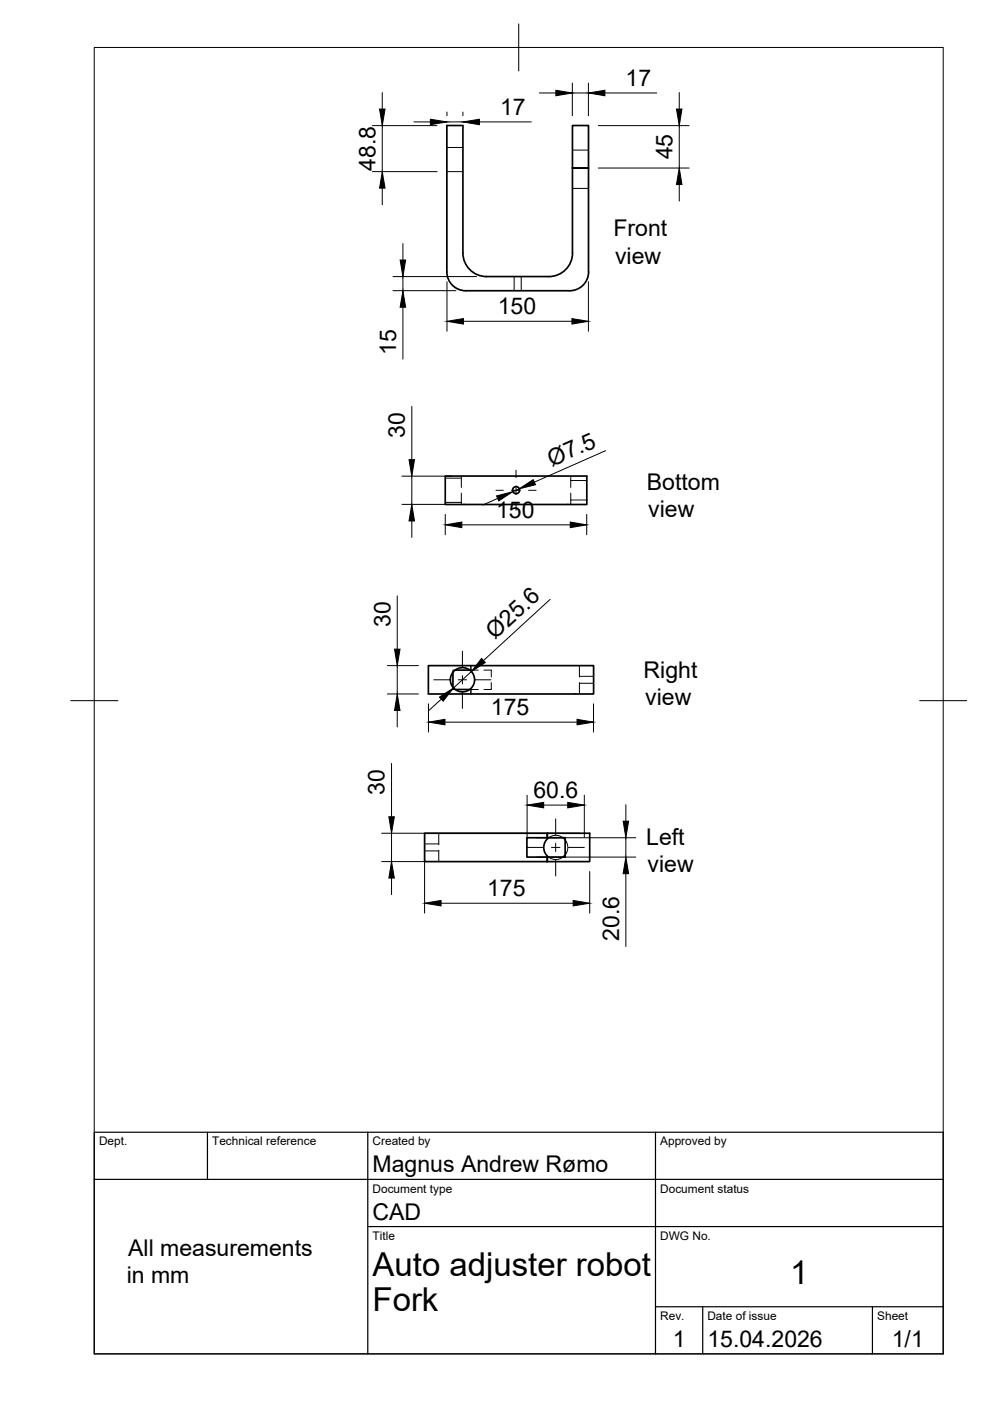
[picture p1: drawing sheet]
<svg xmlns="http://www.w3.org/2000/svg" width="210mm" height="297mm" viewBox="0 0 210 297" stroke-linecap="round" stroke-linejoin="round" font-family="sans-serif">
<!-- layer: Visible -->
<g fill="none" stroke="#000" stroke-width=".36">
<path d="M121.4 26.6h3.4v9h-3.4zM94.7 57.6v-31h3.4v27a5 5 0 0 0 5 5h13.3a5 5 0 0 0 5-5v-18h3.4v22M94.7 57.6a4 4 0 0 0 4.1 4h22a4 4 0 0 0 4-4M94.4 100.9h30v6.1h-30zM90.8 141.1h35.1v6h-35.1zM96 142.5v3.2M96.5 146.2h3M96.5 142.1h3M90 176.7h26v.9h-4.3v4.1h4.3v1h-26zM116 176.7h9v6h-9v-1h3.8v-4.1h-3.8zM116.3 177.6a2.57 2.57 0 0 0 0 4.1M119.4 177.6l.5 .5"/>
<path d="M119.8 181.3l-.4 .4"/>
<circle cx="109.4" cy="103.9" r=".75"/>
<circle cx="98.1" cy="144.1" r="2.57"/>
</g>
<!-- layer: Hidden -->
<g fill="none" stroke="#000" stroke-width=".21">
<path d="M94.7 31.3h3.4M94.7 36.4h3.4M121.4 39.9h3.4M121.4 31.8h3.4M109 58.6v3M110.5 58.6v3M94.4 101.4h3.4M94.4 106.5h3.4M97.8 100.9v2.4M97.8 104.5v2.5M121 100.9v2.4M121 104.5v2.5"/>
<path d="M121 106h3.4M121 101.9h3.4M96 145.7v.5h.5M96.5 142.1h-.5v.4M99.5 142.1h.3v-1v1h1.6M99.5 146.2h.3v.9v-.9h1.6M102.6 142.1h1.6v1.4M104.2 144.7v1.5h-1.6M122.9 141.1v2.4M122.9 144.7v2.4M122.9 143.4h3M122.9 144.9h3"/>
<path d="M90 178.9h3M93 176.7v2.4M116.3 177.6a2.5 2.5 0 0 1 3.1 0M119.8 178.1a2.55 2.55 0 0 1 0 3.2M90 180.4h3M93 180.3v2.4M116.3 181.7a2.5 2.5 0 0 0 3.1 0"/>
</g>
<!-- layer: BORDER -->
<path d="M20 10.1h180v276.9h-180zM110 5.1v10M15 148.6h10M195 148.6h10" fill="none" stroke="#000" stroke-width=".21"/>
<!-- layer: TITLEBLOCK -->
<path d="M20 240.1h180v46.9h-180zM20 250h180M44 240.1v9.9M78 240.1v46.9M139 240.1v46.9M78 260.1h122M139 277.1h61M149 277.1v9.9M185 277.1v9.9" fill="none" stroke="#000" stroke-width=".25"/>
<!-- layer: FD_Dimensions -->
<g fill="none" stroke="#000" stroke-width=".21">
<path d="M81 19.6v3.5M114.4 19.7h3.5M121.3 17.6v6.9M121.3 19.7h3.5M124.8 17.6v6.9M128.2 19.7h11M144 19.6v3.5M79 36.4h13.7M79 26.6h13.7M81 26.6v9.8M81 39.9v3.5M87.8 25.9h3.4"/>
<path d="M94.8 23.8v.7M94.8 25.9h3.3M98.1 23.8v.7M101.7 25.9h10.9M126.9 26.6h19.2M126.9 35.6h19.2M144 26.6v9M144 39.1v3.5M83.3 58.6h17.7M85.4 51.6v3.5M85.4 58.6v3M94.8 59.7v10.5"/>
<path d="M124.8 59.7v10.5M83.3 61.6h13.4M85.4 65.1v11M98.3 68.1h23M87.3 86.2v11.3M128.4 95.6l-15.1 6.6M85.2 106.9h10.5M85.2 101h10.5M87.3 101v5.9M87.3 110.5v3.4M94.4 109.1v4.3M97.9 111.3h23"/>
<path d="M105.5 105.7l-3.2 1.4M110.1 103.6l-1.4 .7M124.4 109.1v4.3M84.2 126.3v11.3M116.6 127.1l-14.1 12.9M82.1 147.1h6.6M82.1 141.1h6.6M84.2 141.1v6M84.2 150.6v3.5M90.8 149.2v6M93.6 148.2l-2.6 2.4M94.3 153.1h28"/>
<path d="M99.9 142.4l-3.7 3.5M125.8 149.2v6M80.9 176.7h42M83 161.9v11.3M83 176.7v6M111.8 168.6v9M113.8 177.6h21M115.3 170.7h5.1M123.9 168.6v9M132.7 170.6v3.5M132.7 177.6v4.1M80.9 182.7h42"/>
<path d="M83 186.2v3.5M90 182.5v11.1M93.5 191.5h28M113.8 181.7h21M125 184.8v8.8M132.7 185.2v15.5"/>
</g>
<g fill="#000" stroke="#000" stroke-width=".21">
<path d="M117.9 19.1l3.4 .6-3.4 .6zM124.8 19.7l3.4-.6v1.2zM81 36.4l.6 3.5h-1.1zM80.5 23.1h1.1l-.6 3.5zM91.2 25.3l3.6 .6-3.6 .5zM98.1 25.9l3.6-.6v1.1zM143.4 23.1h1.2l-.6 3.5zM144 35.6l.6 3.5h-1.2zM84.8 55.1h1.2l-.6 3.5zM85.4 61.6l.6 3.5h-1.2zM94.8 68.1l3.5-.6v1.2zM121.3 67.5l3.5 .6-3.5 .6z"/>
<path d="M86.7 97.5h1.2l-.6 3.5zM87.3 106.9l.6 3.6h-1.2zM94.4 111.3l3.5-.6v1.2zM105.3 105.1l3.4-.8-3 1.9zM110.1 103.6l3-1.9 .4 1.1zM120.9 110.7l3.5 .6-3.5 .6zM83.7 137.6h1.1l-.6 3.5zM102.1 139.6l.8 .9-3 1.9zM84.2 147.1l.6 3.5h-1.1zM93.2 147.8l3-1.9-2.2 2.8zM90.8 153.1l3.5-.6v1.2zM122.3 152.5l3.5 .6-3.5 .6z"/>
<path d="M82.4 173.2h1.2l-.6 3.5zM111.8 170.7l3.5-.6v1.2zM120.4 170.1l3.5 .6-3.5 .6zM132.1 174.1h1.2l-.6 3.5zM83 182.7l.6 3.5h-1.2zM90 191.5l3.5-.6v1.2zM121.5 190.9l3.5 .6-3.5 .6zM132.7 181.7l.6 3.5h-1.2z"/>
</g>
<!-- layer: Smart Centers -->
<g fill="none" stroke="#000" stroke-width=".21">
<path d="M109.4 99.7v1.6M105.2 104h1.5M108.5 104h1.8M109.4 103v1.8M109.4 106.6v1.6M112.1 104h1.6M98 138.1v3.3M92 144.1h3.4M97.2 144.1h1.7M98 143.2v1.8M98 146.8v3.4M100.7 144.1h3.4"/>
<path d="M111.8 179.7h3.3M116.9 179.7h1.8M117.8 173.6v3.4M117.8 178.8v1.8M120.5 179.7h3.4M117.8 182.4v3.3"/>
</g>
<g font-size="7">
<text x="79" y="270.6">Auto adjuster robot</text>
<text x="167.5" y="272.3">1</text>
<text x="79" y="278.1">Fork</text>
</g>
<g font-size="4.9">
<text x="132.6" y="18.3">17</text>
<text x="106" y="24.5">17</text>
<text x="142.6" y="33.8" transform="rotate(-90 142.6 33.8)">45</text>
<text x="79.6" y="36.2" transform="rotate(-90 79.6 36.2)">48.8</text>
<text x="130.1" y="50.1">Front</text>
<text x="130.4" y="56">view</text>
<text x="105.5" y="66.7">150</text>
<text x="84" y="75.3" transform="rotate(-90 84 75.3)">15</text>
<text x="85.9" y="92.8" transform="rotate(-90 85.9 92.8)">30</text>
<text x="117" y="98.9" transform="rotate(-24 117 98.9)">Ø7.5</text>
<text x="137.2" y="103.8">Bottom</text>
<text x="105.2" y="109.8">150</text>
<text x="137.5" y="109.6">view</text>
<text x="82.8" y="132.9" transform="rotate(-90 82.8 132.9)">30</text>
<text x="104.9" y="135.7" transform="rotate(-42 104.9 135.7)">Ø25.6</text>
<text x="136.5" y="143.6">Right</text>
<text x="136.8" y="149.5">view</text>
<text x="104.1" y="151.6">175</text>
<text x="81.6" y="168.5" transform="rotate(-90 81.6 168.5)">30</text>
<text x="113.1" y="169.2">60.6</text>
<text x="137" y="179.1">Left</text>
<text x="137.3" y="184.9">view</text>
<text x="103.3" y="190">175</text>
<text x="131.3" y="199.4" transform="rotate(-90 131.3 199.4)">20.6</text>
<text x="79" y="248.5">Magnus Andrew Rømo</text>
<text x="79" y="258.6">CAD</text>
<text x="27.2" y="266.3">All measurements</text>
<text x="26.9" y="272.1">in mm</text>
<text x="142.6" y="285.7">1</text>
<text x="150" y="285.5">15.04.2026</text>
<text x="189.1" y="285.7">1/1</text>
</g>
<g font-size="2.5">
<text x="21" y="242.9">Dept.</text>
<text x="45" y="242.9">Technical reference</text>
<text x="79" y="242.9">Created by</text>
<text x="140" y="242.9">Approved by</text>
<text x="79" y="252.8">Document type</text>
<text x="140" y="252.8">Document status</text>
<text x="79" y="262.9">Title</text>
<text x="140" y="262.9">DWG No.</text>
<text x="140" y="279.9">Rev.</text>
<text x="150" y="279.9">Date of issue</text>
<text x="186" y="279.9">Sheet</text>
</g>
</svg>
